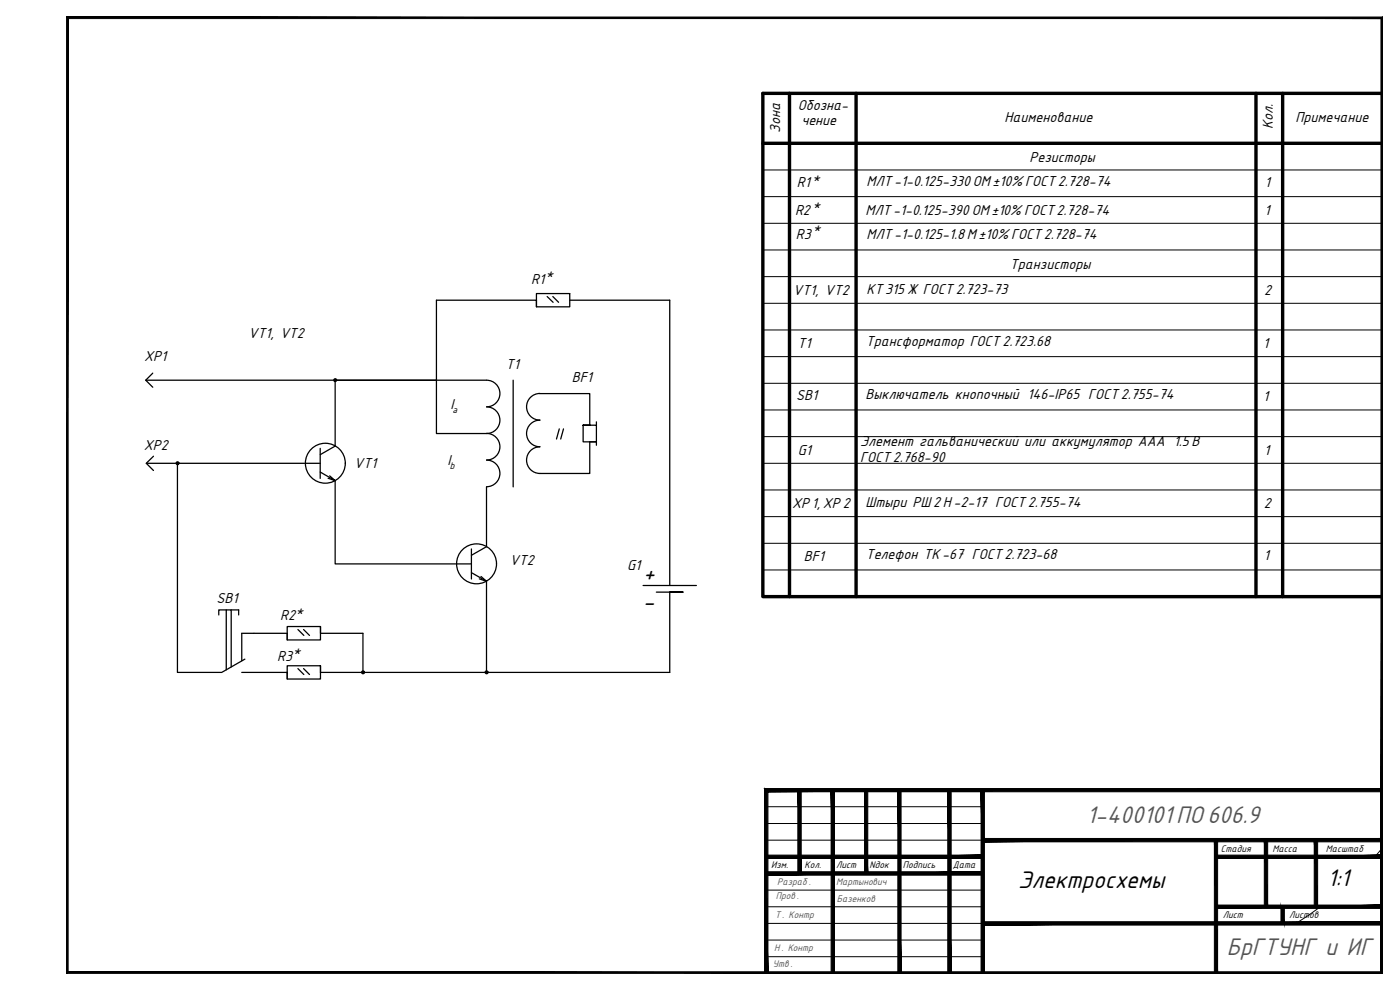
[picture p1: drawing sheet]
<svg xmlns="http://www.w3.org/2000/svg" width="420mm" height="297mm" viewBox="0 0 420 297" stroke-linecap="round" stroke-linejoin="round" font-family="sans-serif">
<!-- layer: 0 -->
<g fill="#000" stroke="#000" stroke-width=".3">
<path d="M20 5.1l.4 .5h394zM20 5.1h394.9l-.5 .5z"/>
<path d="M414.4 5.6v286l.5-286.5zM414.9 5.1v286.9l-.5-.4z"/>
<path d="M249.4 237.1l1 54.9v-54.9zM249.4 237.1l1 54.9h-1z"/>
<path d="M259.5 237.1l.9 25v-25zM259.5 237.1l.9 25h-.9z"/>
<path d="M284.4 237.1l1.1 54.9v-54.9zM284.4 237.1l1.1 54.9h-1.1z"/>
<path d="M294.4 237.1l1 54.9v-54.9zM294.4 237.1l1 54.9h-1z"/>
<path d="M294.9 251.6v1l120-1zM294.9 252.6l120-1v1z"/>
<path d="M230 257.6h64.9v-1zM230 256.6h64.9l-64.9 1z"/>
<path d="M364.9 256.6v1l50-1zM364.9 257.6l50-1v1z"/>
<path d="M364.4 252.1l1 39.9v-39.9zM364.4 252.1l1 39.9h-1z"/>
<path d="M379.4 252.1l1 20v-20zM379.4 252.1l1 20h-1z"/>
<path d="M394.4 252.1l1 20v-20zM394.4 252.1l1 20h-1z"/>
<path d="M239.4 237.1v25h1.1zM239.4 237.1h1.1v25z"/>
<path d="M294.9 276.5v1.1l120-1.1zM294.9 277.6l120-1.1v1.1z"/>
<path d="M230 262.6h64.9v-1zM230 261.6h64.9l-64.9 1z"/>
<path d="M364.9 271.6v1l50-1zM364.9 272.6l50-1v1z"/>
<path d="M384.4 272.1l1 5v-5zM384.4 272.1l1 5h-1z"/>
<path d="M20.4 5.6l-.4 286.4 .4-.4zM20 5.1l.4 .5-.4 286.4z"/>
<path d="M229.4 236.6v55.4h1.1zM229.4 236.6l1.1 1v54.4zM229.4 236.6l1.1 1 184.4-1zM230.5 237.6l184.4-1v1z"/>
<path d="M269.5 237.1v54.9h.9zM269.5 237.1h.9v54.9z"/>
<path d="M20.4 291.6l394.5 .4-.5-.4zM20.4 291.6l394.5 .4h-394.9z"/>
</g>
<g fill="none" stroke="#000" stroke-width=".3">
<path d="M228.9 28h148M414.9 28v15h-186M228.9 51h186M228.9 59h186M228.9 67h186M228.9 75h186M228.9 83h186M228.9 91h186M228.9 99h186M228.9 107h186M228.9 115h186M228.9 123h186"/>
<path d="M228.9 131h186M228.9 139h186M228.9 147h186M228.9 155h186M228.9 163h186M228.9 171h186M376.9 179h8M230 252.1h64.9M230 247.1h64.9M230 242h64.9M414.9 254.4l-2.3 2.7M230 277.1h64.9"/>
<path d="M230 272.1h64.9M230 267.1h64.9M396.3 272.1l-7.3 5M230 287h64.9M230 282.1h64.9"/>
</g>
<path d="M236.9 28v151M256.9 28v151M376.9 28v151M384.9 28v151M414.9 28h-186v151h186M228.9 43h186" fill="none" stroke="#000" stroke-width="1"/>
<g fill="none" stroke="#000" stroke-width=".38">
<path d="M161 88.1h10v4h-10zM161 92.1v-2h-30v40h15a4 4 0 0 0 4-4 4 4 0 0 0-4-4 4 4 0 0 0 4-4 4 4 0 0 0-4-4h-102.3M164.2 89l1.8 1.7M165.9 89l1.7 1.7M171 90.1h30v85.6M45.8 112l-2.1 2.1 2.1 2.1M100.6 114.1v19.7l-4.5 2.6M154 114.1v32M162 118.1h15v9.5h-2h4v5h-4v-5M162 118.1a4 4 0 0 0-4 4 4 4 0 0 0 4 4 4 4 0 0 0-4 4 4 4 0 0 0 4 4 4 4 0 0 0-4 4 4 4 0 0 0 4 4M43.9 139h52.2M46.1 136.9l-2.2 2.1 2.2 2.2"/>
<path d="M53.3 139v62.7h13.2l7-3.9M96.1 134.5v9M146 130a4 4 0 0 1 4 4 4 4 0 0 1-4 4 4 4 0 0 1 4 4 4 4 0 0 1-4 4M167.9 128.7l-.9 3M169.1 128.7l-.8 3M179 133.6v-1h-2v9.5h-15M179 126.6v1M96.1 141.6l4.5 2.6v25h40.9M98.9 142.8l1.7 1.4-2.1-.7M146 146.1v17.9l-4.5 2.6M141.5 164.7v9M141.5 171.8l4.5 2.6v27.3"/>
<path d="M144.4 173l1.6 1.4-2.2-.7M193 175.7h16M197 177.7h8h-4v24h-104.8v-1.9M67.9 183h-2.2v1.5M69.4 183h2.2v1.5M86.2 199.8h10v3.9h-10zM86.2 188h10v4h-10zM86.2 192v-2h-13.6v8.3M89.4 188.9l1.8 1.8M91.1 188.9l1.8 1.8M96.2 188v2h12.7v11.7M69.4 200.1v-17.1h-1.5v18"/>
<path d="M72.6 201.7h13.6v2M89.4 200.6l1.8 1.8M91.1 200.6l1.8 1.8"/>
<circle cx="97.6" cy="139" r="6"/>
<circle cx="143" cy="169.2" r="6"/>
</g>
<g fill="none" stroke="#000" stroke-width=".59">
<circle cx="100.6" cy="114.1" r=".32"/>
<circle cx="53.3" cy="139" r=".32"/>
<circle cx="108.9" cy="201.7" r=".32"/>
<circle cx="146" cy="201.7" r=".32"/>
</g>
<g font-size="8">
<text x="193" y="174.2">+</text>
<text x="192.9" y="182.7">-</text>
<text x="305.6" y="266.3">Электросхемы</text>
<text x="398.4" y="265.8">1:1</text>
</g>
<g font-size="8" fill="#545454">
<text x="326.2" y="246.8">1-400101 ПО 606.9</text>
<text x="368.2" y="286.4">БрГТУНГ и ИГ</text>
</g>
<g font-size="4.8">
<text x="239.4" y="32.9">Обозна-</text>
<text x="234.1" y="39.9" transform="rotate(-90 234.1 39.9)">Зона</text>
<text x="240.5" y="37.6">чение</text>
<text x="301.5" y="36.7">Наименование</text>
<text x="382" y="38.8" transform="rotate(-90 382 38.8)">Кол.</text>
<text x="388.8" y="36.6">Примечание</text>
<text x="308.9" y="48.6">Резисторы</text>
<text x="239.2" y="56.2">R1</text>
<text x="243.7" y="54.9">*</text>
<text x="260.1" y="55.8">МЛТ-1-0.125-330 ОМ±10% ГОСТ2.728-74</text>
<text x="379.6" y="56.2">1</text>
<text x="238.6" y="64.5">R2</text>
<text x="243.9" y="63.1">*</text>
<text x="259.7" y="64.5">МЛТ-1-0.125-390 ОМ±10% ГОСТ2.728-74</text>
<text x="379.5" y="64.6">1</text>
<text x="238.8" y="71.6">R3</text>
<text x="243.9" y="70">*</text>
<text x="260" y="71.6">МЛТ -1-0.125-1.8 М±10% ГОСТ 2.728-74</text>
<text x="163.7" y="83.8">*</text>
<text x="303.1" y="80.7">Транзисторы</text>
<text x="159.4" y="85.2">R1</text>
<text x="238.1" y="88.5">VT1, VT2</text>
<text x="260.1" y="88.3">КТ315 Ж ГОСТ 2.723-73</text>
<text x="379.4" y="88.6">2</text>
<text x="74.6" y="101.5">VT1, VT2</text>
<text x="239.3" y="104.4">T1</text>
<text x="259.8" y="103.8">Трансформатор ГОСТ 2.723.68</text>
<text x="379.1" y="104.5">1</text>
<text x="43.3" y="108.3">XP1</text>
<text x="151.8" y="110.9">T1</text>
<text x="171.6" y="114.5">BF1</text>
<text x="238.9" y="119.9">SB1</text>
<text x="259.8" y="119.7">Выключатель кнопочный 146-IP65 ГОСТ 2.755-74</text>
<text x="135.2" y="122.7">I</text>
<text x="379.1" y="120.3">1</text>
<text x="43.2" y="135">XP2</text>
<text x="239.4" y="136.4">G1</text>
<text x="258.2" y="133.8">Элемент гальванический или аккумулятор ААА 1.5 В</text>
<text x="379.4" y="136.4">1</text>
<text x="106.3" y="140.4">VT1</text>
<text x="134.3" y="139.6">I</text>
<text x="258.2" y="138.8">ГОСТ2.768-90</text>
<text x="237.7" y="152.5">ХР1,ХР 2</text>
<text x="259.8" y="152">Штыри РШ 2Н -2-17 ГОСТ 2.755-74</text>
<text x="379.3" y="152.5">2</text>
<text x="259.8" y="167.8">Телефон ТК -67 ГОСТ 2.723-68</text>
<text x="153" y="169.5">VT2</text>
<text x="188.2" y="170.9">G1</text>
<text x="241.3" y="168.2">BF1</text>
<text x="379.3" y="168.1">1</text>
<text x="65" y="180.8">SB1</text>
<text x="88.7" y="184.7">*</text>
<text x="84.1" y="186.1">R2</text>
<text x="87.9" y="196.8">*</text>
<text x="83.1" y="198.2">R3</text>
</g>
<g font-size="3.2">
<text x="135.8" y="123.8">a</text>
<text x="135" y="140.7">b</text>
<text x="366.4" y="255.6">Стадия</text>
<text x="381.9" y="255.6">Масса</text>
<text x="397.9" y="255.6">Масштаб</text>
<text x="231.4" y="260.5">Изм.</text>
<text x="241.4" y="260.5">Кол.</text>
<text x="251" y="260.5">Лист</text>
<text x="260.9" y="260.5">Nдок</text>
<text x="270.9" y="260.5">Подпись</text>
<text x="285.9" y="260.5">Дата</text>
<text x="366.9" y="275.6">Лист</text>
<text x="386.9" y="275.6">Листов</text>
</g>
<g font-size="3.2" fill="#545454">
<text x="232.8" y="269.8">Пров .</text>
<text x="233.3" y="265.4">Разраб .</text>
<text x="250.9" y="265.4">Мартынович</text>
<text x="232.6" y="275.4">Т. Контр</text>
<text x="251.2" y="270.6">Базенков</text>
<text x="232.4" y="285.3">Н . Контр</text>
<text x="231.9" y="290.3">Утв .</text>
</g>
<text font-size=".3" x="228.9" y="28.2">Зона</text>
</svg>
